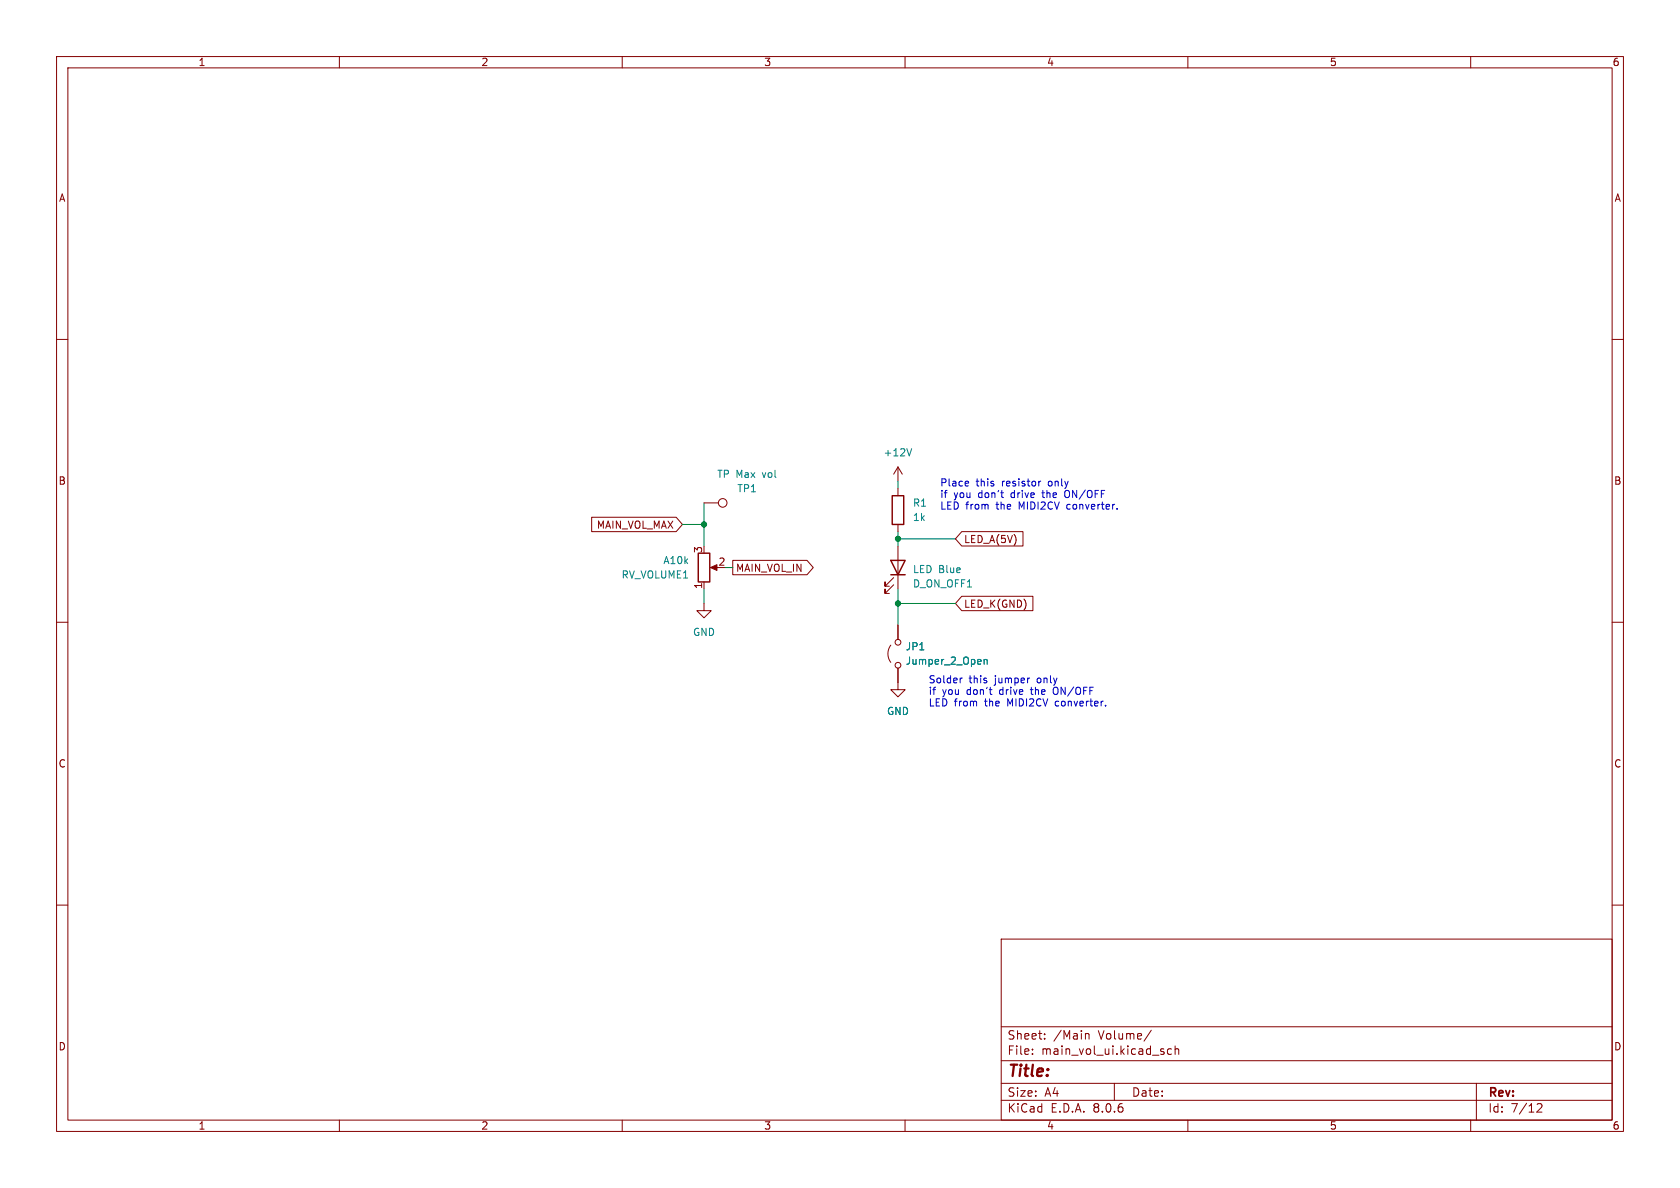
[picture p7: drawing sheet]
<svg xmlns="http://www.w3.org/2000/svg" width="297mm" height="210mm" viewBox="0 0 297 210" stroke-linecap="round" stroke-linejoin="round" font-family="sans-serif">
<g fill="none" stroke="#840000" stroke-width=".18">
<path d="M10 10h277v190h-277zM12 12h273v186h-273zM60 10v2M110 10v2M160 10v2M210 10v2M260 10v2M10 60h2M285 60h2M104.6 91.4h14.9l1.1 1.3-1.1 1.3h-14.9zM124.5 88.9h2.5M129.5 99.1h13.2l1.1 1.2-1.1 1.3h-13.2z"/>
<path d="M158.7 82.6l-.7 1.2M158.7 82.6v2.5M158.7 86.4v1.2M158.7 92.7v1.3M158.7 96.5v7.6M158.7 82.6l.8 1.2M170 94h10.9v2.5h-10.9l-1.1-1.2zM10 110h2M124.5 106.7v1.3h1.2l-1.2 1.2-1.3-1.2h1.3M124.5 102.9v1.2M126 100.3h1M157.5 114a2.54 2.54 0 0 0 0 3.1"/>
<path d="M158 103.4l-1.5 1.5v-.8v.8h.7M158 102.1l-1.5 1.5v-.7v.7h.7M158.7 118.1v3.8h1.3l-1.3 1.3-1.2-1.3h1.2M158.7 110.5v2.5M170 105.4h12.6v2.6h-12.6l-1.1-1.3zM285 110h2M10 160h2M285 160h2M177 166h108v32h-108zM60 198v2M110 198v2M160 198v2"/>
<path d="M177 194.5h108M177 191.5h108M177 187.5h108M177 181.5h108M182.5 186.3v.1M182.5 185.5v.1M184.7 183.6v.1M184.7 182.8v.1M191.9 182.8l.2-.1 .4 .1v.9M197 191.5v3M203.5 182.1l-1.3 2M205.6 185.9l.2 .2-.2 .3"/>
<path d="M205.6 185.4l.1 .1M207.1 185.5l-.4-.1-.3 .3v.4l.1 .2h.6M207.7 185.5l.3-.1 .3 .1 .1 .9M207.7 184.9v1.5M210 198v2M260 198v2M261 191.5v6.5M271.7 195.2l.6-.1 .2 .1 .1 .3-.9 1.1h.9"/>
<circle cx="127.8" cy="88.9" r=".76"/>
<circle cx="158.8" cy="117.6" r=".51"/>
<circle cx="158.8" cy="113.5" r=".51"/>
</g>
<path d="M161.2 79.3l-.5 1.3M174 116.6v.8M174 116.7l.2-.1h.3v.8" fill="none" stroke="#008484" stroke-width=".18"/>
<path d="M123.4 97.8h2.1v5.1h-2.1zM157.5 99.1h2.5l-1.3 2.5zM157.7 87.6h2.1v5.1h-2.1zM157.5 101.6h2.5" fill="none" stroke="#840000" stroke-width=".25"/>
<path d="M125.6 100.3l1.1-.5v1z" fill="#840000" stroke="#840000" stroke-width=".18"/>
<path d="M171.1 85.1l.1 .3-.6 .1M171.2 85.9h-.1M184 85.1l-.4 .2M188.2 87.1v.4l.2 .4M197.5 89.9v.1M170.1 119.9l-.3 .1M181.9 119.9h.1M186.2 121.9v.4l.2 .4M195.5 124.7v.1" fill="none" stroke="#0000c2" stroke-width=".18"/>
<path d="M120.6 92.7h3.9M124.5 88.9v7.6M158.7 85.1v1.3M158.7 94v2.5M158.7 95.3h10.2M124.5 104.1v2.6M128.3 100.3h1.2M158.7 104.1v6.4M158.7 106.7h10.2" fill="none" stroke="#008400" stroke-width=".18"/>
<g fill="#008400" stroke="#008400" stroke-width=".18">
<circle cx="158.7" cy="95.3" r=".46"/>
<circle cx="158.7" cy="106.7" r=".46"/>
<circle cx="124.5" cy="92.7" r=".46"/>
</g>
<text font-size="2.8" fill="#840000" x="178" y="190.9">Title:</text>
<g font-size="2.1" fill="#840000">
<text x="178" y="184">Sheet:</text>
<text x="186.2" y="184">/Main</text>
<text x="194.2" y="184">Volume/</text>
<text x="178" y="186.7">File:</text>
<text x="184.1" y="186.7">main_vol_ui.kicad_sch</text>
<text x="178" y="196.9">KiCad</text>
<text x="178" y="194.1">Size:</text>
<text x="184.7" y="194.1">A4</text>
<text x="185.7" y="196.9">E.D.A.</text>
<text x="193.3" y="196.9">8.0.6</text>
<text x="200" y="194.1">Date:</text>
<text x="263" y="194.3">Rev:</text>
<text x="263" y="196.9">Id:</text>
<text x="267.1" y="196.9">7/12</text>
</g>
<g font-size="1.8" fill="#840000">
<text x="35" y="11.9">1</text>
<text x="85" y="11.9">2</text>
<text x="135" y="11.9">3</text>
<text x="185" y="11.9">4</text>
<text x="235" y="11.9">5</text>
<text x="285" y="11.9">6</text>
<text x="10.3" y="35.9">A</text>
<text x="285.3" y="35.9">A</text>
<text x="10.3" y="85.9">B</text>
<text x="285.3" y="85.9">B</text>
<text x="105.4" y="93.7">MAIN_VOL_MAX</text>
<text x="124.2" y="97.9" transform="rotate(-90 124.2 97.9)">3</text>
<text x="126.9" y="100.1">2</text>
<text x="130" y="101.3">MAIN_VOL_IN</text>
<text x="170.3" y="96.2">LED_A(5V)</text>
<text x="124.2" y="104.2" transform="rotate(-90 124.2 104.2)">1</text>
<text x="170.3" y="107.6">LED_K(GND)</text>
<text x="10.3" y="135.9">C</text>
<text x="285.3" y="135.9">C</text>
<text x="10.3" y="185.9">D</text>
<text x="285.3" y="185.9">D</text>
<text x="35" y="199.9">1</text>
<text x="85" y="199.9">2</text>
<text x="135" y="199.9">3</text>
<text x="185" y="199.9">4</text>
<text x="235" y="199.9">5</text>
<text x="285" y="199.9">6</text>
</g>
<g font-size="1.8" fill="#008484">
<text x="156.1" y="80.9">+12V</text>
<text x="126.7" y="84.7">TP Max</text>
<text x="130.3" y="87.2">TP1</text>
<text x="134.9" y="84.7">vol</text>
<text x="161.3" y="89.8">R1</text>
<text x="161.3" y="92.3">1k</text>
<text x="117.2" y="99.9">A10k</text>
<text x="161.3" y="101.5">LED Blue</text>
<text x="109.8" y="102.5">RV_VOLUME1</text>
<text x="161.3" y="104.1">D_ON_OFF1</text>
<text x="122.4" y="112.6">GND</text>
<text x="160" y="115.2">JP1</text>
<text x="160" y="117.7">Jumper_2_Open</text>
<text x="156.7" y="126.6">GND</text>
</g>
<g font-size="1.8" fill="#0000c2">
<text x="166.1" y="86.2">Place</text>
<text x="166.1" y="88.2">if</text>
<text x="168.6" y="88.2">you</text>
<text x="172.5" y="86.2">this</text>
<text x="173.1" y="88.2">don't</text>
<text x="177.2" y="86.2">resistor</text>
<text x="179" y="88.2">drive</text>
<text x="184.8" y="88.2">the</text>
<text x="185.6" y="86.2">only</text>
<text x="188.9" y="88.2">ON/OFF</text>
<text x="166.1" y="90.3">LED from</text>
<text x="176.3" y="90.3">the</text>
<text x="180.4" y="90.3">MIDI2CV</text>
<text x="189.1" y="90.3">converter.</text>
<text x="164.1" y="121">Solder</text>
<text x="164.1" y="123">if</text>
<text x="164.1" y="125.1">LED from</text>
<text x="166.6" y="123">you</text>
<text x="171" y="123">don't</text>
<text x="171.3" y="121">this</text>
<text x="174.2" y="125.1">the</text>
<text x="176" y="121">jumper</text>
<text x="177" y="123">drive</text>
<text x="178.4" y="125.1">MIDI2CV</text>
<text x="182.7" y="123">the</text>
<text x="183.6" y="121">only</text>
<text x="186.9" y="123">ON/OFF</text>
<text x="187" y="125.1">converter.</text>
</g>
</svg>
